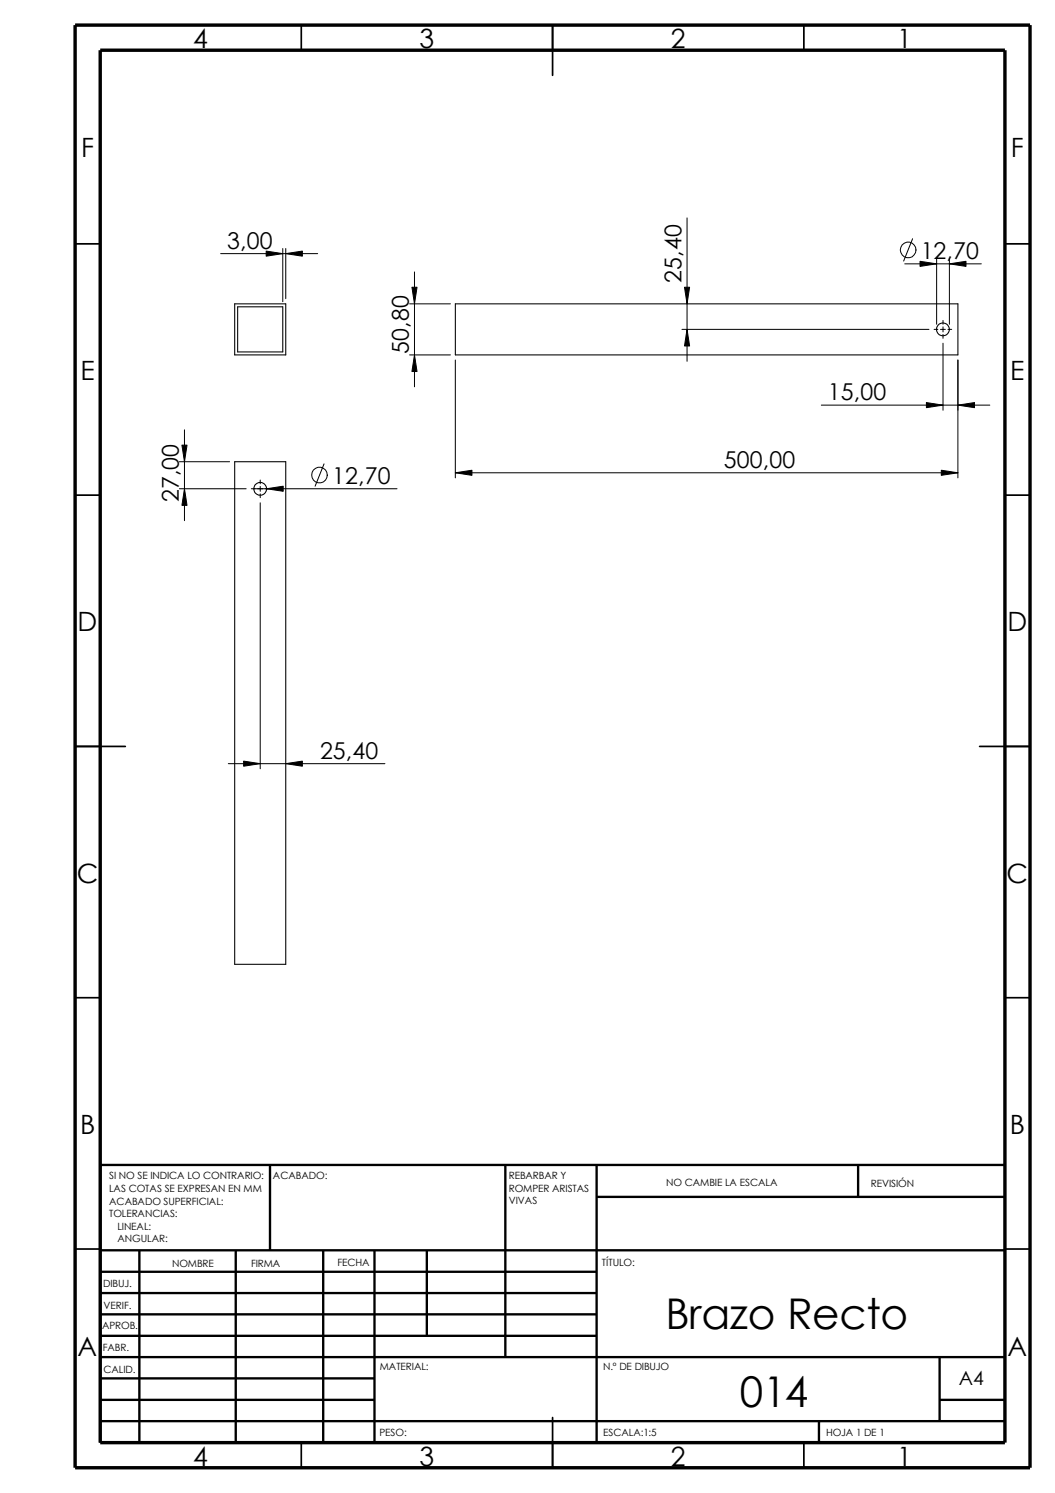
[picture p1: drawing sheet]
<svg xmlns="http://www.w3.org/2000/svg" width="210mm" height="297mm" viewBox="0 0 210 297" stroke-linecap="round" stroke-linejoin="round" font-family="sans-serif">
<g fill="none" stroke="#000" stroke-width=".34">
<path d="M59.9 5v5M109.9 5v10M159.9 5v5M14.9 48.5h5M199.9 48.5h5M14.9 98.5h5M199.9 98.5h5M14.9 148.5h10M194.9 148.5h10M14.9 198.5h5M199.9 198.5h5M14.9 248.5h5"/>
<path d="M199.9 248.5h5M59.9 287v5M109.9 282v10M159.9 287v5"/>
</g>
<g fill="none" stroke="#000" stroke-width=".47">
<path d="M53.7 231.8v17M100.5 231.8v38.2M118.7 231.8v55.2M118.7 238.1h81.2M170.7 231.8v6.3M199.9 231.8h-180v55.2M19.9 248.8h180M19.9 257.3h98.8M19.9 253h98.8M27.7 248.8v38.2M46.9 248.8v38.2M64.3 248.8v38.2"/>
<path d="M74.5 248.8v38.2M84.9 248.8v17M19.9 265.8h98.8M19.9 261.5h98.8M19.9 278.5h54.6M19.9 274.2h54.6M19.9 270h180M186.9 278.5h13M186.9 270v12.7M19.9 282.7h180M162.9 282.7v4.3"/>
</g>
<path d="M14.9 5h190v287h-190zM19.9 10h180v277h-180z" fill="none" stroke="#000" stroke-width=".68" stroke-linecap="butt"/>
<g fill="none" stroke="#000" stroke-width=".21">
<path d="M46.7 60.5h10.2v10.1h-10.2zM47.3 61h9v9h-9zM90.6 60.5h100v10.1h-100zM46.7 91.9h10.2v100h-10.2z"/>
<circle cx="187.6" cy="65.5" r="1.27"/>
<circle cx="51.8" cy="97.3" r="1.28"/>
</g>
<g fill="none" stroke="#000" stroke-width=".2">
<path d="M43.9 50.5h19.3M53 50l3.3 .5-3.3 .5zM56.3 49.4v10.6M56.9 50.5l3.3-.5v1zM56.9 49.4v10M82 57.1h1l-.5 3.4zM82.5 54.1v22.9M136.2 57.1h1l-.5 3.4zM136.7 43.3v28.6M180 52.5h15.2M181.6 47.5l-1.8 4.4M183 52l3.4 .5-3.4 .5z"/>
<path d="M186.4 51.5v13M188.9 52.5l3.3-.5v1zM188.9 51.5v13M81.5 70.6h8.1M81.5 60.5h8.1M82.5 70.6l.5 3.3h-1zM90.6 71.6v23.5M135.7 65.5h49.1M136.7 65.5l.5 3.3h-1zM185.8 65.5h.8M187.1 65.5h1M187.6 63.8v.7"/>
<path d="M187.6 65v1M187.6 66.5v.8M187.6 68.3v13.3M188.6 65.5h.8M190.6 71.6v23.5M35.7 97.2h13.3M35.7 91.9h10M36.2 88.6h1l-.5 3.3zM36.7 97.2l.5 3.3h-1zM36.7 85.5v18.1M50 97.2h29M51.8 95.5v.8"/>
<path d="M51.8 96.8v.9M51.8 98.3v.7M53 97.2l3.3-.5v1zM64.5 92.3l-1.8 4.4M90.6 94.1l3.3-.5v1zM90.6 94.1h100M163.4 80.6h33.5M184.3 80.1l3.3 .5-3.3 .5zM187.3 93.6l3.3 .5-3.3 .5zM190.6 80.6l3.3-.5v1zM51.8 100v53M45.4 151.9h31.2"/>
<path d="M48.5 151.4l3.3 .5-3.3 .5zM56.9 151.9l3.3-.5v1z"/>
<circle cx="180.7" cy="49.7" r="1.56"/>
<circle cx="63.6" cy="94.5" r="1.56"/>
</g>
<g fill="#000">
<path d="M53 50l3.3 .5-3.3 .5zM56.9 50.5l3.3-.5v1zM183 52l3.4 .5-3.4 .5zM188.9 52.5l3.3-.5v1zM82.5 70.6l.5 3.3h-1zM82 57.1h1l-.5 3.4zM136.2 57.1h1l-.5 3.4zM136.7 65.5l.5 3.3h-1zM36.2 88.6h1l-.5 3.3zM36.7 97.2l.5 3.3h-1zM53 97.2l3.3-.5v1zM90.6 94.1l3.3-.5v1z"/>
<path d="M184.3 80.1l3.3 .5-3.3 .5zM190.6 80.6l3.3-.5v1zM187.3 93.6l3.3 .5-3.3 .5zM48.5 151.4l3.3 .5-3.3 .5zM56.9 151.9l3.3-.5v1z"/>
</g>
<g font-size="8.4">
<text x="132.4" y="264.5">Brazo Recto</text>
<text x="147.2" y="279.9">014</text>
</g>
<g font-size="5.3">
<text x="38.4" y="9.6">4</text>
<text x="83.4" y="9.6">3</text>
<text x="133.5" y="9.6">2</text>
<text x="178.5" y="9.6">1</text>
<text x="16.1" y="31.3">F</text>
<text x="201.1" y="31.3">F</text>
<text x="16" y="75.6">E</text>
<text x="201" y="75.6">E</text>
<text x="15.5" y="125.6">D</text>
<text x="200.4" y="125.6">D</text>
<text x="15.3" y="175.6">C</text>
<text x="200.3" y="175.6">C</text>
<text x="15.9" y="225.6">B</text>
<text x="200.9" y="225.6">B</text>
<text x="15.5" y="269.8">A</text>
<text x="200.4" y="269.8">A</text>
<text x="38.4" y="291.6">4</text>
<text x="83.4" y="291.6">3</text>
<text x="133.5" y="291.6">2</text>
<text x="178.5" y="291.6">1</text>
</g>
<g font-size="4.6">
<text x="45.2" y="49.5">3,00</text>
<text x="183.2" y="51.5">12,70</text>
<text x="135.6" y="56.3" transform="rotate(-90 135.6 56.3)">25,40</text>
<text x="81.4" y="70.4" transform="rotate(-90 81.4 70.4)">50,80</text>
<text x="164.7" y="79.7">15,00</text>
<text x="144" y="93.1">500,00</text>
<text x="35.6" y="99.9" transform="rotate(-90 35.6 99.9)">27,00</text>
<text x="66.1" y="96.3">12,70</text>
<text x="63.7" y="151">25,40</text>
</g>
<text font-size="3.9" x="190.8" y="275.5">A4</text>
<g font-size="2">
<text x="21.7" y="234.7">SI NO SE INDICA LO CONTRARIO:</text>
<text x="21.7" y="237.2">LAS COTAS SE EXPRESAN EN MM</text>
<text x="21.7" y="239.6">ACABADO SUPERFICIAL:</text>
<text x="54.3" y="234.7">ACABADO:</text>
<text x="101.2" y="239.6">VIVAS</text>
<text x="101.2" y="234.6">REBARBAR Y</text>
<text x="101.2" y="237.1">ROMPER ARISTAS</text>
<text x="132.5" y="236">NO CAMBIE LA ESCALA</text>
<text x="173.3" y="236.2">REVISIÓN</text>
<text x="21.7" y="242.1">TOLERANCIAS:</text>
<text x="23.4" y="244.6">LINEAL:</text>
<text x="23.4" y="247.1">ANGULAR:</text>
<text x="67.1" y="252">FECHA</text>
<text x="119.8" y="252">TÍTULO:</text>
<text x="20.5" y="256.1">DIBUJ.</text>
<text x="34.2" y="252.1">NOMBRE</text>
<text x="50" y="252">FIRMA</text>
<text x="20.6" y="260.4">VERIF.</text>
<text x="20.3" y="264.5">APROB.</text>
<text x="20.4" y="268.8">FABR.</text>
<text x="20.6" y="273.2">CALID.</text>
<text x="75.6" y="272.6">MATERIAL:</text>
<text x="120" y="272.6">N.º DE DIBUJO</text>
<text x="75.5" y="285.6">PESO:</text>
<text x="120" y="285.7">ESCALA:1:5</text>
<text x="164.4" y="285.7">HOJA 1 DE 1</text>
</g>
</svg>
